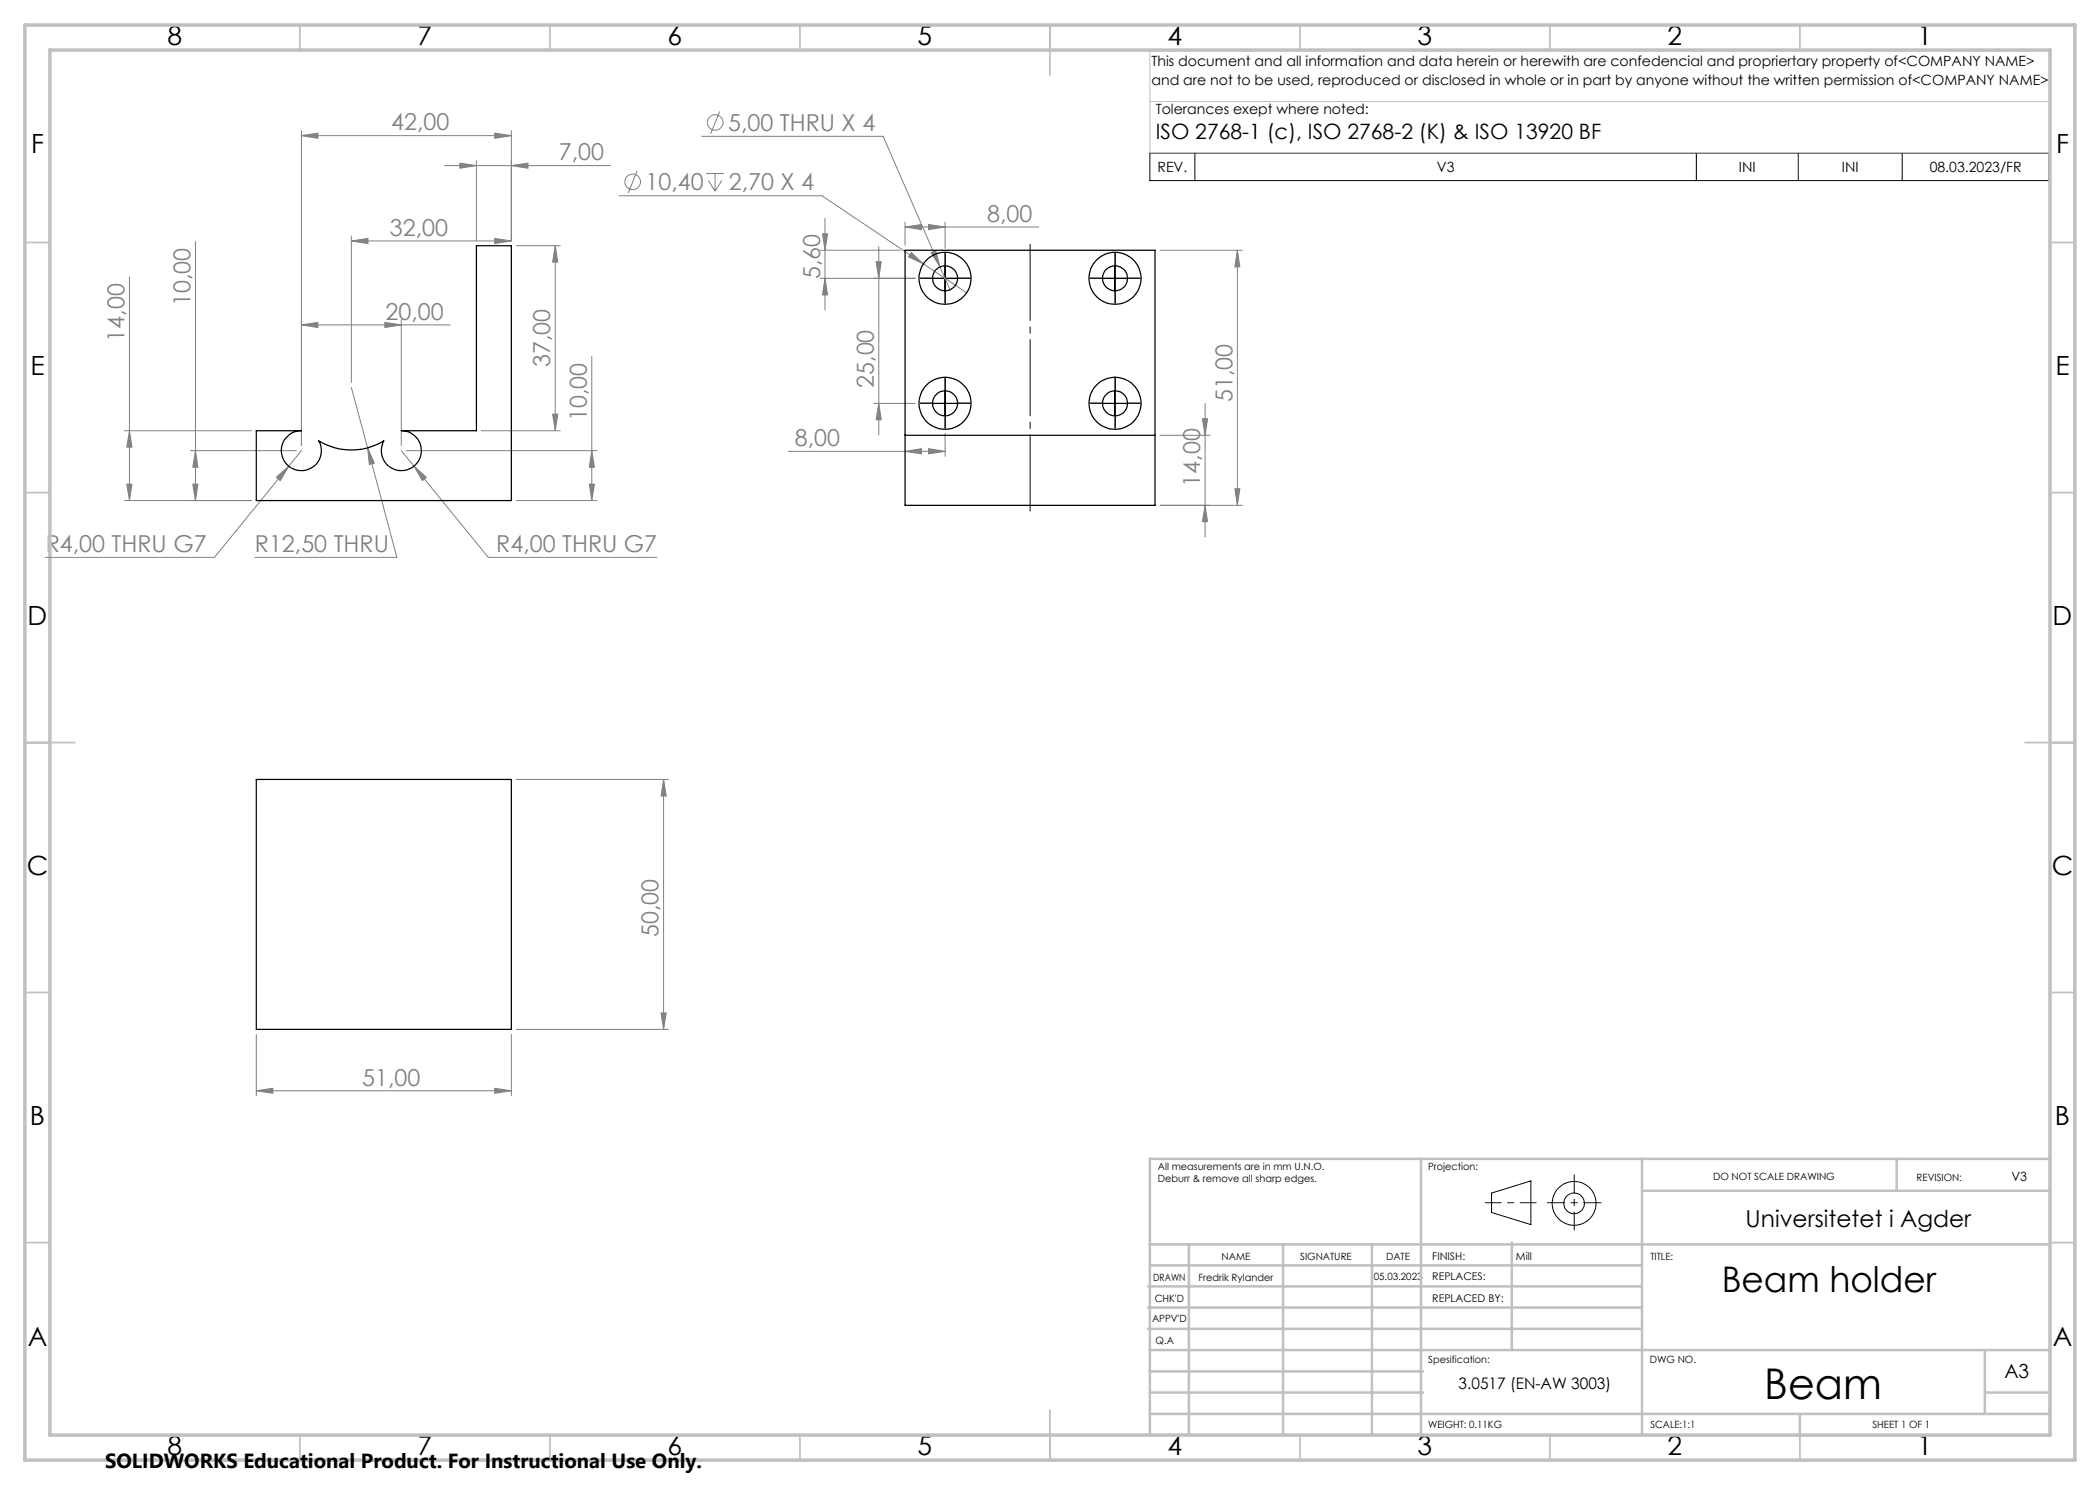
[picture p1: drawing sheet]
<svg xmlns="http://www.w3.org/2000/svg" width="420mm" height="297mm" viewBox="0 0 420 297" stroke-linecap="round" stroke-linejoin="round" font-family="sans-serif">
<g fill="none" stroke="#808080" stroke-width=".2">
<path d="M60.3 27.1l3.3-.5v1.1zM60.3 26.1v63M60.3 27.1h42M88.9 33.1h33.2M92 32.6l3.3 .5-3.3 .6zM95.3 32.1v16M99 26.6l3.3 .5-3.3 .6zM102.3 33.1l3.3-.5v1.1zM102.3 26.1v22M123.8 39.2h40.6l20.3 13.6M127.4 34.1l-1.7 4.5M140.3 27.3h36.3l11.4 26.1"/>
<path d="M141.2 34.7h3.6M141.7 36.1l1.3 2.1M143 34.7v3.5M143.9 22.3l-1.8 4.4M144.4 36.1l-1.4 2.1M25.9 55.4v44.7M39.1 48.3v51.8M70.3 48.2l3.3-.5v1zM70.3 47.2v29.3M70.3 48.2h32M99 47.7l3.3 .5-3.3 .5zM103.3 49.1h8.7"/>
<path d="M111.1 49.1l.4 3.3h-1zM111.1 49.1v37M164 50.1h16M164 55.7h19M164.5 46.8h1l-.5 3.3zM165 55.7l.5 3.3h-1zM165 43.7v18.3M175.2 52.3h1l-.4 3.4zM175.8 49.3v37.7M181 45.4l3.3-.5v1zM181 44.4v4.7M181 45.4h26.8"/>
<path d="M182.2 50.5l2.5 2.3-3-1.4zM184.7 52.8l8.6 5.8M185.7 44.9l3.3 .5-3.3 .5zM186.2 50.5l.9-.4 .9 3.3zM188 53.4l2 4.6M189 44.4v5.3M232 50.1h16.5M247.5 50.1l.5 3.3h-1zM247.5 50.1v51M60.3 65l3.3-.5v1zM60.3 65h29.7M70.3 77.5l3.2 12.1"/>
<path d="M77 64.5l3.3 .5-3.3 .5zM80.3 64v25.1M118.4 71.3v28.8M24.9 86.1h25.4M25.4 96.8h1l-.5 3.3zM25.9 86.1l.5 3.3h-1zM38.1 90.1h21.2M38.6 96.8h1l-.5 3.3zM39.1 90.1l.5 3.3h-1zM55.3 95.5l2.4-2.3-1.6 2.9zM57.7 93.2l-14.8 18.3h-33.8M60.3 90.1l-2.6 3.1"/>
<path d="M73.5 89.6l1.4 3-1 .3zM73.5 89.6l5.9 21.9h-28.5M80.3 90.1l2.5 3.1M81.3 90.1h38.1M82.8 93.2l2.5 2.3-.8 .6zM82.8 93.2l14.8 18.3h33.8M96.3 86.1h15.7M110.5 82.8h1l-.4 3.3zM117.9 96.8h1l-.5 3.3zM118.4 90.1l.5 3.3h-1zM157.7 90.3h31.3M174.7 80.7h8.3"/>
<path d="M175.8 80.7l.4 3.3h-1zM181 90.3l3.3-.6v1.1zM185.7 89.7l3.3 .6-3.3 .5zM189 86.7v4.6M232 87.1h10M240.5 83.7h1l-.5 3.4zM241 80.7v26.7M247 97.8h1l-.5 3.3zM24.9 100.1h25.4M103.3 100.1h16.1M232 101.1h16.5M241 101.1l.5 3.2h-1z"/>
<path d="M103.3 155.9h30.4M132.7 155.9l.5 3.3h-1zM132.7 155.9v50M51.3 218.2l3.3-.5v.9zM51.3 206.9v12.2M51.3 218.2h51M99 217.7l3.3 .5-3.3 .4zM102.3 206.9v12.2M103.3 205.9h30.4M132.2 202.6h1l-.5 3.3z"/>
<circle cx="126.5" cy="36.4" r="1.55"/>
<circle cx="143.1" cy="24.5" r="1.55"/>
</g>
<g fill="none" stroke="#000" stroke-width=".2">
<path d="M230 30.7h179.8v5.4h-179.8zM239 30.7v5.4M339.3 30.7v5.4M359.7 30.7v5.4M380.4 30.7v5.4M186.5 55.7h5M189 53.2v5M220.5 55.7h5M223 53.2v5M189 78.2v4.9M223 78.2v4.9M186.5 80.7h5"/>
<path d="M220.5 80.7h5M298.3 238.6l7.9-2.4v8.7l-7.9-2.4z"/>
<circle cx="314.8" cy="240.7" r="2.07"/>
<circle cx="314.8" cy="240.7" r="4.4"/>
</g>
<path d="M206 48v55" fill="none" stroke="#000" stroke-width=".2" stroke-dasharray="15.2 1.3 1.3 1.3" stroke-dashoffset="-.8"/>
<g fill="none" stroke="#000" stroke-width=".2" stroke-dasharray="15.2 1.3 1.3 1.3">
<path d="M186.5 55.6h-2.5M189 53.1v-2.5M189 58.1v2.5M191.5 55.6h2.5M220.5 55.6h-2.5M223 53.1v-2.5M223 58.1v2.5M225.5 55.6h2.5M189 78.1v-2.5M223 78.1v-2.5M186.5 80.6h-2.5M189 83.1v2.5"/>
<path d="M191.5 80.6h2.5M220.5 80.6h-2.5M223 83.1v2.5M225.5 80.6h2.5"/>
</g>
<path d="M297.1 240.5h10.1" fill="none" stroke="#000" stroke-width=".2" stroke-dasharray="15.2 1.3 1.3 1.3" stroke-dashoffset="12.1"/>
<path d="M314.8 235v11" fill="none" stroke="#000" stroke-width=".2" stroke-dasharray="15.2 1.3 1.3 1.3" stroke-dashoffset="11.6"/>
<path d="M309.5 240.5h10.7" fill="none" stroke="#000" stroke-width=".2" stroke-dasharray="15.2 1.3 1.3 1.3" stroke-dashoffset="11.8"/>
<path d="M230 10v20.6h180M230.5 10h179.5v33M230 20.3h180" fill="none" stroke="#c0c0c0" stroke-width=".2"/>
<g fill="none" stroke="#c0c0c0" stroke-width=".35">
<path d="M60 5v5M110 5v5M160 5v5M210 5v10M260 5v5M310 5v5M360 5v5M5 48.5h5M410 48.5h5M5 98.5h5M410 98.5h5M5 148.5h10"/>
<path d="M405 148.5h10M5 198.5h5M410 198.5h5M5 248.5h5M410 248.5h5M60 287v5M110 287v5M160 287v5M210 282v10M260 287v5M310 287v5M360 287v5"/>
</g>
<g fill="none" stroke="#c0c0c0" stroke-width=".5">
<path d="M284.2 231.8v55.2M328.4 231.8v55.2M328.8 238.2h81.2M379.3 231.8v6.4M410 231.8h-180v55.2M229.6 257.3h98.8M230 248.9h179.6M230 253.1h98.4M237.8 248.8v38.2M256.6 248.9v38.2M274.4 248.8v38.2M302.4 248.5v21.5"/>
<path d="M229.6 265.8h98.8M229.6 261.5h98.8M230 278.5h54.6M230 274.3h54.6M230 270h180M397 278.5h13M397 270v12.8M230 282.8h180M360 282.8v4.2"/>
</g>
<path d="M5 5h410v287h-410zM10 10h400v277h-400z" fill="none" stroke="#c0c0c0" stroke-width=".7"/>
<g fill="#808080">
<path d="M102.3 33.1l3.3-.5v1.1zM92 32.6l3.3 .5-3.3 .6z"/>
<path d="M82.8 93.2l1.7 2.9 .8-.6zM55.3 95.5l.8 .6 1.6-2.9zM73.5 89.6l.4 3.3 1-.3zM60.3 65l3.3-.5v1zM77 64.5l3.3 .5-3.3 .5zM51.3 218.2l3.3-.5v.9zM99 217.7l3.3 .5-3.3 .4zM186.2 50.5l1.8 2.9-.9-3.3zM182.2 50.5l-.5 .9 3 1.4z"/>
<path d="M60.3 27.1l3.3-.5v1.1zM99 26.6l3.3 .5-3.3 .6z"/>
<path d="M99 47.7l3.3 .5-3.3 .5zM70.3 48.2l3.3-.5v1z"/>
<path d="M185.7 44.9l3.3 .5-3.3 .5zM181 45.4l3.3-.5v1zM185.7 89.7l3.3 .6-3.3 .5zM181 90.3l3.3-.6v1.1z"/>
<path d="M39.1 90.1l.5 3.3h-1zM38.6 96.8h1l-.5 3.3zM118.4 90.1l.5 3.3h-1zM117.9 96.8h1l-.5 3.3zM111.1 49.1l.4 3.3h-1zM110.5 82.8h1l-.4 3.3zM25.9 86.1l.5 3.3h-1zM25.4 96.8h1l-.5 3.3zM132.7 155.9l.5 3.3h-1zM132.2 202.6h1l-.5 3.3zM164.5 46.8h1l-.5 3.3zM165 55.7l.5 3.3h-1zM175.2 52.3h1l-.4 3.4zM175.8 80.7l.4 3.3h-1zM240.5 83.7h1l-.5 3.4zM241 101.1l.5 3.2h-1z"/>
<path d="M247.5 50.1l.5 3.3h-1zM247 97.8h1l-.5 3.3z"/>
</g>
<g fill="none" stroke="#000" stroke-width=".25">
<path d="M181 50.1h50v51h-50zM51.3 86.1h9a4 4 0 0 0-4 4.7 4 4 0 0 0 5.3 3.1 4 4 0 0 0 2.1-5.7 12.6 12.6 0 0 0 13.1 0 4 4 0 0 0 2.1 5.7 4 4 0 0 0 5.3-3.1 4 4 0 0 0-3.9-4.7h15v-37h7v51h-51zM181 87.1h50M51.3 155.9h51v50h-51z"/>
<circle cx="189" cy="55.7" r="2.49"/>
<circle cx="189" cy="55.7" r="5.2"/>
<circle cx="223" cy="55.7" r="5.2"/>
<circle cx="223" cy="55.7" r="2.49"/>
<circle cx="189" cy="80.7" r="2.49"/>
<circle cx="189" cy="80.7" r="5.2"/>
<circle cx="223" cy="80.7" r="2.5"/>
<circle cx="223" cy="80.7" r="5.2"/>
</g>
<text font-size="8.5" x="352.9" y="279.7">Beam</text>
<text font-size="7.1" x="344.4" y="258.5">Beam holder</text>
<g font-size="5.3">
<text x="33.5" y="8.9">8</text>
<text x="83.5" y="8.9">7</text>
<text x="133.5" y="8.9">6</text>
<text x="183.5" y="8.9">5</text>
<text x="233.5" y="8.9">4</text>
<text x="283.5" y="8.9">3</text>
<text x="333.5" y="8.9">2</text>
<text x="383.5" y="8.9">1</text>
<text x="6.2" y="30.7">F</text>
<text x="411.2" y="30.7">F</text>
<text x="6.1" y="74.9">E</text>
<text x="411.1" y="74.9">E</text>
<text x="5.5" y="124.9">D</text>
<text x="410.5" y="124.9">D</text>
<text x="5.3" y="174.9">C</text>
<text x="410.3" y="174.9">C</text>
<text x="6" y="224.9">B</text>
<text x="411" y="224.9">B</text>
<text x="5.5" y="269.2">A</text>
<text x="410.5" y="269.2">A</text>
<text x="33.5" y="290.9">8</text>
<text x="83.5" y="290.9">7</text>
<text x="133.5" y="290.9">6</text>
<text x="183.5" y="290.9">5</text>
<text x="233.5" y="290.9">4</text>
<text x="283.5" y="290.9">3</text>
<text x="333.5" y="290.9">2</text>
<text x="383.5" y="290.9">1</text>
</g>
<g font-size="4.7" fill="#808080">
<text x="78.3" y="26.1">42,00</text>
<text x="145.6" y="26.2">5,00 THRU X 4</text>
<text x="111.8" y="32.1">7,00</text>
<text x="129.1" y="38.1">10,40</text>
<text x="145.8" y="38.1">2,70 X 4</text>
<text x="78" y="47.2">32,00</text>
<text x="197.4" y="44.4">8,00</text>
<text x="164" y="55.8" transform="rotate(-90 164 55.8)">5,60</text>
<text x="38.1" y="61.2" transform="rotate(-90 38.1 61.2)">10,00</text>
<text x="77.1" y="64">20,00</text>
<text x="24.9" y="68.3" transform="rotate(-90 24.9 68.3)">14,00</text>
<text x="110.1" y="73.4" transform="rotate(-90 110.1 73.4)">37,00</text>
<text x="174.8" y="77.6" transform="rotate(-90 174.8 77.6)">25,00</text>
<text x="246.5" y="80.4" transform="rotate(-90 246.5 80.4)">51,00</text>
<text x="117.4" y="84.2" transform="rotate(-90 117.4 84.2)">10,00</text>
<text x="159" y="89.2">8,00</text>
<text x="240" y="97.3" transform="rotate(-90 240 97.3)">14,00</text>
<text x="9.1" y="110.4">R4,00 THRU G7</text>
<text x="51" y="110.4">R12,50 THRU</text>
<text x="99.2" y="110.4">R4,00 THRU G7</text>
<text x="131.7" y="187.4" transform="rotate(-90 131.7 187.4)">50,00</text>
<text x="72.5" y="217.1">51,00</text>
</g>
<text font-size="4.7" x="349.1" y="245.3">Universitetet i Agder</text>
<text font-size="4.2" x="231.1" y="27.8">ISO 2768-1 (c), ISO 2768-2 (K) &amp; ISO 13920 BF</text>
<text font-size="4.1" x="21" y="293.7">SOLIDWORKS Educational Product. For Instructional Use Only.</text>
<text font-size="3.9" x="400.9" y="275.5">A3</text>
<text font-size="3.2" x="291.7" y="277.9">3.0517 (EN-AW 3003)</text>
<g font-size="2.8">
<text x="230.3" y="13.1">This document and all information and data herein or herewith are confedencial and propriertary property of&lt;COMPANY NAME&gt;</text>
<text x="230.3" y="16.9">and are not to be used, reproduced or disclosed in whole or in part by anyone without the written permission of&lt;COMPANY NAME&gt;</text>
<text x="231.1" y="22.8">Tolerances exept where noted:</text>
<text x="231.5" y="34.4">REV.</text>
<text x="287.4" y="34.4">V3</text>
<text x="347.8" y="34.4">INI</text>
<text x="368.4" y="34.4">INI</text>
<text x="385.9" y="34.4">08.03.2023/FR</text>
</g>
<text font-size="2.5" x="402.3" y="236.1">V3</text>
<g font-size="2.1">
<text x="286.4" y="251.9">FINISH:</text>
<text x="303.2" y="251.9">Mill</text>
<text x="286.5" y="256">REPLACES:</text>
<text x="286.5" y="260.4">REPLACED BY:</text>
</g>
<g font-size="2">
<text x="231.6" y="234">All measurements are in mm U.N.O.</text>
<text x="285.6" y="234">Projection:</text>
<text x="231.6" y="236.5">Deburr &amp; remove all sharp edges.</text>
<text x="342.6" y="236">DO NOT SCALE DRAWING</text>
<text x="383.3" y="236.2">REVISION:</text>
<text x="244.3" y="252">NAME</text>
<text x="260" y="251.9">SIGNATURE</text>
<text x="277.2" y="251.9">DATE</text>
<text x="330.1" y="251.9">TITLE:</text>
<text x="230.6" y="256.1">DRAWN</text>
<text x="239.7" y="256.1">Fredrik Rylander</text>
<text x="274.8" y="255.9">05.03.2023</text>
<text x="230.9" y="260.3">CHK'D</text>
<text x="230.4" y="264.4">APPV'D</text>
<text x="231.1" y="268.8">Q.A</text>
<text x="285.6" y="272.5">Spesification:</text>
<text x="330" y="272.5">DWG NO.</text>
<text x="285.6" y="285.5">WEIGHT: 0.11KG</text>
<text x="330.1" y="285.6">SCALE:1:1</text>
<text x="374.5" y="285.6">SHEET 1 OF 1</text>
</g>
</svg>
